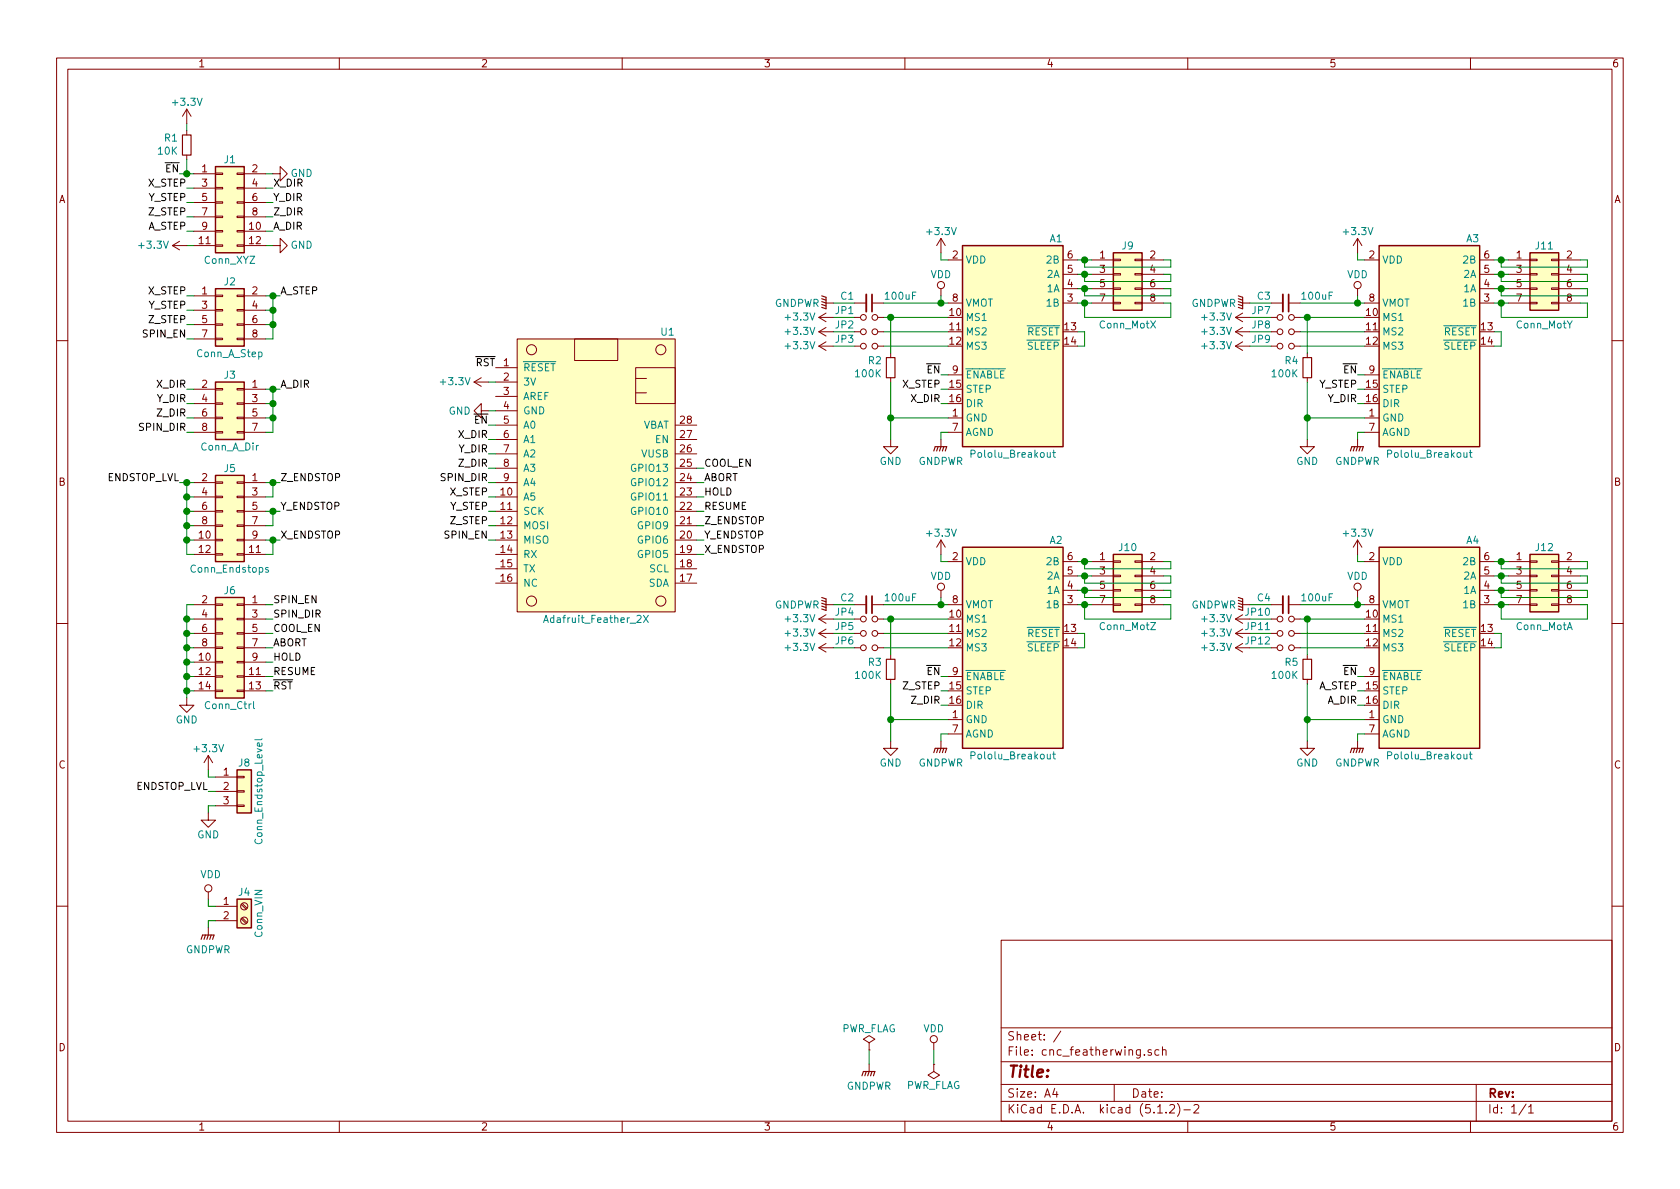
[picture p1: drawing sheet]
EESchema Schematic File Version 4
EELAYER 29 0
EELAYER END
$Descr A4 11693 8268
encoding utf-8
Sheet 1 1
Title ""
Date ""
Rev ""
Comp ""
Comment1 ""
Comment2 ""
Comment3 ""
Comment4 ""
$EndDescr
Wire Wire Line
	9500 2700 9450 2700
Wire Wire Line
	9500 2800 9450 2800
Wire Wire Line
	9500 3000 9450 3000
Wire Wire Line
	9450 3000 9450 3050
Wire Wire Line
	10400 2300 10450 2300
Wire Wire Line
	10450 2300 10450 2400
Wire Wire Line
	10450 2400 10400 2400
Text Label 9450 2700 2    50   ~ 0
Y_STEP
Text Label 9450 2800 2    50   ~ 0
Y_DIR
Wire Wire Line
	9500 2400 9050 2400
Wire Wire Line
	9500 2300 9050 2300
Wire Wire Line
	9500 2200 9100 2200
Wire Wire Line
	8850 2100 8700 2100
Wire Wire Line
	9450 2100 9050 2100
Connection ~ 9450 2100
$Comp
L power:VDD #PWR0105
U 1 1
P 9450 2050
F 0 "#PWR0105" H 9450 1900 50  0001 C CNN
F 1 "VDD" H 9450 2200 50  0000 C CNN
F 2 "" H 9450 2050 50  0001 C CNN
F 3 "" H 9450 2050 50  0001 C CNN
	1    9450 2050
	1    0    0    -1  
$EndComp
Wire Wire Line
	9450 2100 9450 2050
Wire Wire Line
	9500 2100 9450 2100
$Comp
L Device:R_Small R4
U 1 1
P 9100 2550
F 0 "R4" H 9042 2504 50  0000 R CNN
F 1 "100K" H 9042 2595 50  0000 R CNN
F 2 "Resistor_SMD:R_0603_1608Metric" H 9100 2550 50  0001 C CNN
F 3 "~" H 9100 2550 50  0001 C CNN
	1    9100 2550
	1    0    0    1   
$EndComp
$Comp
L power:GND #PWR0101
U 1 1
P 9100 3050
F 0 "#PWR0101" H 9100 2800 50  0001 C CNN
F 1 "GND" H 9100 2900 50  0000 C CNN
F 2 "" H 9100 3050 50  0001 C CNN
F 3 "" H 9100 3050 50  0001 C CNN
	1    9100 3050
	1    0    0    -1  
$EndComp
Wire Wire Line
	9500 1800 9450 1800
Wire Wire Line
	9450 1800 9450 1750
Wire Wire Line
	9450 2600 9500 2600
Wire Wire Line
	8850 2400 8700 2400
Wire Wire Line
	8850 2300 8700 2300
Wire Wire Line
	8700 2200 8850 2200
Connection ~ 9100 2200
Wire Wire Line
	9100 2200 9050 2200
Wire Wire Line
	9100 2200 9100 2450
$Comp
L Device:C_Small C3
U 1 1
P 8950 2100
F 0 "C3" V 8900 2000 50  0000 R CNN
F 1 "100uF" V 8900 2200 50  0000 L CNN
F 2 "Capacitor_SMD:CP_Elec_6.3x7.7" H 8950 2100 50  0001 C CNN
F 3 "~" H 8950 2100 50  0001 C CNN
	1    8950 2100
	0    1    1    0   
$EndComp
$Comp
L Device:Jumper_NO_Small JP7
U 1 1
P 8950 2200
F 0 "JP7" H 8850 2250 50  0000 R CNN
F 1 "Jumper_MS1" H 8950 2294 50  0001 C CNN
F 2 "Connector_PinHeader_2.54mm:PinHeader_1x02_P2.54mm_Vertical" H 8950 2200 50  0001 C CNN
F 3 "~" H 8950 2200 50  0001 C CNN
	1    8950 2200
	1    0    0    -1  
$EndComp
$Comp
L Device:Jumper_NO_Small JP8
U 1 1
P 8950 2300
F 0 "JP8" H 8850 2350 50  0000 R CNN
F 1 "Jumper_MS2" H 8950 2394 50  0001 C CNN
F 2 "Connector_PinHeader_2.54mm:PinHeader_1x02_P2.54mm_Vertical" H 8950 2300 50  0001 C CNN
F 3 "~" H 8950 2300 50  0001 C CNN
	1    8950 2300
	1    0    0    -1  
$EndComp
$Comp
L Device:Jumper_NO_Small JP9
U 1 1
P 8950 2400
F 0 "JP9" H 8850 2450 50  0000 R CNN
F 1 "Jumper_MS3" H 8950 2494 50  0001 C CNN
F 2 "Connector_PinHeader_2.54mm:PinHeader_1x02_P2.54mm_Vertical" H 8950 2400 50  0001 C CNN
F 3 "~" H 8950 2400 50  0001 C CNN
	1    8950 2400
	1    0    0    -1  
$EndComp
Wire Wire Line
	1350 1200 1300 1200
Wire Wire Line
	1350 1300 1300 1300
Wire Wire Line
	1350 1400 1300 1400
Wire Wire Line
	1350 1500 1300 1500
Wire Wire Line
	1350 1600 1300 1600
Wire Wire Line
	1350 1700 1300 1700
Wire Wire Line
	1850 1200 1900 1200
Wire Wire Line
	1850 1300 1900 1300
Wire Wire Line
	1850 1400 1900 1400
Wire Wire Line
	1850 1500 1900 1500
Wire Wire Line
	1850 1600 1900 1600
Wire Wire Line
	1850 1700 1900 1700
Text Label 1900 1300 0    50   ~ 0
X_DIR
Text Label 1900 1400 0    50   ~ 0
Y_DIR
Text Label 1900 1500 0    50   ~ 0
Z_DIR
Text Label 1900 1600 0    50   ~ 0
A_DIR
$Comp
L power:GND #PWR0103
U 1 1
P 1900 1700
F 0 "#PWR0103" H 1900 1450 50  0001 C CNN
F 1 "GND" V 1900 1500 50  0000 C CNN
F 2 "" H 1900 1700 50  0001 C CNN
F 3 "" H 1900 1700 50  0001 C CNN
	1    1900 1700
	0    -1   -1   0   
$EndComp
$Comp
L power:GND #PWR0106
U 1 1
P 1900 1200
F 0 "#PWR0106" H 1900 950 50  0001 C CNN
F 1 "GND" V 1900 1000 50  0000 C CNN
F 2 "" H 1900 1200 50  0001 C CNN
F 3 "" H 1900 1200 50  0001 C CNN
	1    1900 1200
	0    -1   -1   0   
$EndComp
Text Label 9450 2600 2    50   ~ 0
~EN~
$Comp
L Connector_Generic:Conn_02x06_Odd_Even J1
U 1 1
P 1550 1400
F 0 "J1" H 1600 1700 50  0000 C CNN
F 1 "Conn_XYZ" H 1600 1000 50  0000 C CNN
F 2 "Connector_PinHeader_2.54mm:PinHeader_2x06_P2.54mm_Vertical" H 1550 1400 50  0001 C CNN
F 3 "~" H 1550 1400 50  0001 C CNN
	1    1550 1400
	1    0    0    -1  
$EndComp
Wire Wire Line
	1300 850  1300 900 
$Comp
L Device:R_Small R1
U 1 1
P 1300 1000
F 0 "R1" H 1242 954 50  0000 R CNN
F 1 "10K" H 1242 1045 50  0000 R CNN
F 2 "Resistor_SMD:R_0603_1608Metric" H 1300 1000 50  0001 C CNN
F 3 "~" H 1300 1000 50  0001 C CNN
	1    1300 1000
	1    0    0    1   
$EndComp
Wire Wire Line
	1300 1100 1300 1200
Wire Wire Line
	1300 1200 1250 1200
Connection ~ 1300 1200
Text Label 1250 1200 2    50   ~ 0
~EN~
Text Label 1300 1300 2    50   ~ 0
X_STEP
Text Label 1300 1400 2    50   ~ 0
Y_STEP
Text Label 1300 1500 2    50   ~ 0
Z_STEP
Text Label 1300 1600 2    50   ~ 0
A_STEP
$Comp
L Connector_Generic:Conn_02x04_Odd_Even J2
U 1 1
P 1550 2150
F 0 "J2" H 1600 2350 50  0000 C CNN
F 1 "Conn_A_Step" H 1600 1850 50  0000 C CNN
F 2 "Connector_PinHeader_2.54mm:PinHeader_2x04_P2.54mm_Vertical" H 1550 2150 50  0001 C CNN
F 3 "~" H 1550 2150 50  0001 C CNN
	1    1550 2150
	1    0    0    -1  
$EndComp
Wire Wire Line
	1350 2050 1300 2050
Wire Wire Line
	1350 2150 1300 2150
Wire Wire Line
	1350 2250 1300 2250
Wire Wire Line
	1350 2350 1300 2350
Wire Wire Line
	1850 2050 1900 2050
Wire Wire Line
	1850 2150 1900 2150
Wire Wire Line
	1850 2250 1900 2250
Wire Wire Line
	1850 2350 1900 2350
Wire Wire Line
	1900 2350 1900 2250
Wire Wire Line
	1900 2250 1900 2150
Connection ~ 1900 2250
Wire Wire Line
	1900 2150 1900 2050
Connection ~ 1900 2150
Wire Wire Line
	1900 2050 1950 2050
Connection ~ 1900 2050
Text Label 1950 2050 0    50   ~ 0
A_STEP
Text Label 1300 2050 2    50   ~ 0
X_STEP
Text Label 1300 2150 2    50   ~ 0
Y_STEP
Text Label 1300 2250 2    50   ~ 0
Z_STEP
Text Label 1300 2350 2    50   ~ 0
SPIN_EN
$Comp
L Connector_Generic:Conn_02x04_Odd_Even J3
U 1 1
P 1650 2800
F 0 "J3" H 1700 3000 50  0000 C CNN
F 1 "Conn_A_Dir" H 1700 2500 50  0000 C CNN
F 2 "Connector_PinHeader_2.54mm:PinHeader_2x04_P2.54mm_Vertical" H 1650 2800 50  0001 C CNN
F 3 "~" H 1650 2800 50  0001 C CNN
	1    1650 2800
	-1   0    0    -1  
$EndComp
Wire Wire Line
	1350 2700 1300 2700
Wire Wire Line
	1350 2800 1300 2800
Wire Wire Line
	1350 2900 1300 2900
Wire Wire Line
	1350 3000 1300 3000
Wire Wire Line
	1850 2700 1900 2700
Wire Wire Line
	1850 2800 1900 2800
Wire Wire Line
	1850 2900 1900 2900
Wire Wire Line
	1850 3000 1900 3000
Wire Wire Line
	1900 3000 1900 2900
Wire Wire Line
	1900 2900 1900 2800
Connection ~ 1900 2900
Wire Wire Line
	1900 2800 1900 2700
Connection ~ 1900 2800
Wire Wire Line
	1900 2700 1950 2700
Connection ~ 1900 2700
Text Label 1950 2700 0    50   ~ 0
A_DIR
Text Label 1300 2700 2    50   ~ 0
X_DIR
Text Label 1300 2800 2    50   ~ 0
Y_DIR
Text Label 1300 2900 2    50   ~ 0
Z_DIR
Text Label 1300 3000 2    50   ~ 0
SPIN_DIR
$Comp
L Connector:Screw_Terminal_01x02 J4
U 1 1
P 1700 6300
F 0 "J4" H 1700 6400 50  0000 C CNN
F 1 "Conn_VIN" V 1800 6250 50  0000 C CNN
F 2 "TerminalBlock:TerminalBlock_bornier-2_P5.08mm" H 1700 6300 50  0001 C CNN
F 3 "~" H 1700 6300 50  0001 C CNN
	1    1700 6300
	1    0    0    -1  
$EndComp
Wire Wire Line
	1500 6300 1450 6300
Wire Wire Line
	1450 6300 1450 6250
Wire Wire Line
	1500 6400 1450 6400
Wire Wire Line
	1450 6400 1450 6450
$Comp
L power:VDD #PWR0108
U 1 1
P 1450 6250
F 0 "#PWR0108" H 1450 6100 50  0001 C CNN
F 1 "VDD" H 1467 6423 50  0000 C CNN
F 2 "" H 1450 6250 50  0001 C CNN
F 3 "" H 1450 6250 50  0001 C CNN
	1    1450 6250
	1    0    0    -1  
$EndComp
$Comp
L Connector_Generic:Conn_02x06_Odd_Even J5
U 1 1
P 1650 3550
F 0 "J5" H 1700 3850 50  0000 C CNN
F 1 "Conn_Endstops" H 1700 3150 50  0000 C CNN
F 2 "Connector_PinHeader_2.54mm:PinHeader_2x06_P2.54mm_Vertical" H 1650 3550 50  0001 C CNN
F 3 "~" H 1650 3550 50  0001 C CNN
	1    1650 3550
	-1   0    0    -1  
$EndComp
Wire Wire Line
	1250 3350 1300 3350
Wire Wire Line
	1300 3350 1300 3450
Wire Wire Line
	1300 3450 1350 3450
Connection ~ 1300 3350
Wire Wire Line
	1300 3350 1350 3350
Wire Wire Line
	1300 3450 1300 3550
Wire Wire Line
	1300 3550 1350 3550
Connection ~ 1300 3450
Wire Wire Line
	1300 3550 1300 3650
Wire Wire Line
	1300 3650 1350 3650
Connection ~ 1300 3550
Wire Wire Line
	1300 3650 1300 3750
Wire Wire Line
	1300 3750 1350 3750
Connection ~ 1300 3650
Wire Wire Line
	1300 3750 1300 3850
Wire Wire Line
	1300 3850 1350 3850
Connection ~ 1300 3750
Text Label 1250 3350 2    50   ~ 0
ENDSTOP_LVL
Wire Wire Line
	1850 3350 1900 3350
Wire Wire Line
	1850 3450 1900 3450
Wire Wire Line
	1900 3450 1900 3350
Connection ~ 1900 3350
Wire Wire Line
	1900 3350 1950 3350
Wire Wire Line
	1850 3550 1900 3550
Wire Wire Line
	1850 3650 1900 3650
Wire Wire Line
	1900 3650 1900 3550
Connection ~ 1900 3550
Wire Wire Line
	1900 3550 1950 3550
Wire Wire Line
	1850 3750 1900 3750
Wire Wire Line
	1850 3850 1900 3850
Wire Wire Line
	1900 3850 1900 3750
Connection ~ 1900 3750
Wire Wire Line
	1900 3750 1950 3750
Text Label 1950 3350 0    50   ~ 0
Z_ENDSTOP
Text Label 1950 3550 0    50   ~ 0
Y_ENDSTOP
Text Label 1950 3750 0    50   ~ 0
X_ENDSTOP
$Comp
L Connector_Generic:Conn_02x07_Odd_Even J6
U 1 1
P 1650 4500
F 0 "J6" H 1700 4900 50  0000 C CNN
F 1 "Conn_Ctrl" H 1700 4100 50  0000 C CNN
F 2 "Connector_PinHeader_2.54mm:PinHeader_2x07_P2.54mm_Vertical" H 1650 4500 50  0001 C CNN
F 3 "~" H 1650 4500 50  0001 C CNN
	1    1650 4500
	-1   0    0    -1  
$EndComp
Wire Wire Line
	1350 4400 1300 4400
Wire Wire Line
	1300 4400 1300 4500
Wire Wire Line
	1300 4400 1300 4300
Wire Wire Line
	1300 4300 1350 4300
Connection ~ 1300 4400
Wire Wire Line
	1300 4300 1300 4200
Wire Wire Line
	1300 4200 1350 4200
Connection ~ 1300 4300
$Comp
L power:GND #PWR0110
U 1 1
P 1300 4850
F 0 "#PWR0110" H 1300 4600 50  0001 C CNN
F 1 "GND" H 1300 4700 50  0000 C CNN
F 2 "" H 1300 4850 50  0001 C CNN
F 3 "" H 1300 4850 50  0001 C CNN
	1    1300 4850
	1    0    0    -1  
$EndComp
Wire Wire Line
	1850 4200 1900 4200
Wire Wire Line
	1850 4300 1900 4300
Wire Wire Line
	1850 4400 1900 4400
Wire Wire Line
	1850 4500 1900 4500
Wire Wire Line
	1850 4600 1900 4600
Wire Wire Line
	1850 4700 1900 4700
Text Label 1900 4200 0    50   ~ 0
SPIN_EN
Text Label 1900 4300 0    50   ~ 0
SPIN_DIR
Text Label 1900 4400 0    50   ~ 0
COOL_EN
Text Label 1900 4500 0    50   ~ 0
ABORT
Text Label 1900 4600 0    50   ~ 0
HOLD
Text Label 1900 4700 0    50   ~ 0
RESUME
$Comp
L Connector_Generic:Conn_01x03 J8
U 1 1
P 1700 5500
F 0 "J8" H 1700 5700 50  0000 C CNN
F 1 "Conn_Endstop_Level" V 1800 5500 50  0000 C CNN
F 2 "Connector_PinHeader_2.54mm:PinHeader_1x03_P2.54mm_Vertical" H 1700 5500 50  0001 C CNN
F 3 "~" H 1700 5500 50  0001 C CNN
	1    1700 5500
	1    0    0    -1  
$EndComp
Wire Wire Line
	1500 5600 1450 5600
Wire Wire Line
	1450 5600 1450 5650
Wire Wire Line
	1500 5500 1450 5500
Wire Wire Line
	1500 5400 1450 5400
Wire Wire Line
	1450 5400 1450 5350
$Comp
L power:GND #PWR0113
U 1 1
P 1450 5650
F 0 "#PWR0113" H 1450 5400 50  0001 C CNN
F 1 "GND" H 1450 5500 50  0000 C CNN
F 2 "" H 1450 5650 50  0001 C CNN
F 3 "" H 1450 5650 50  0001 C CNN
	1    1450 5650
	1    0    0    -1  
$EndComp
Wire Wire Line
	9500 4800 9450 4800
Wire Wire Line
	9500 4900 9450 4900
Wire Wire Line
	10400 3900 10450 3900
Wire Wire Line
	10400 4000 10450 4000
Wire Wire Line
	10400 4100 10450 4100
Wire Wire Line
	10400 4200 10450 4200
Wire Wire Line
	10400 4400 10450 4400
Wire Wire Line
	10450 4400 10450 4500
Wire Wire Line
	10450 4500 10400 4500
Text Label 9450 4800 2    50   ~ 0
A_STEP
Text Label 9450 4900 2    50   ~ 0
A_DIR
$Comp
L Connector_Generic:Conn_02x04_Odd_Even J12
U 1 1
P 10700 4000
F 0 "J12" H 10750 4200 50  0000 C CNN
F 1 "Conn_MotA" H 10750 3650 50  0000 C CNN
F 2 "Connector_PinHeader_2.54mm:PinHeader_2x04_P2.54mm_Vertical" H 10700 4000 50  0001 C CNN
F 3 "~" H 10700 4000 50  0001 C CNN
	1    10700 4000
	1    0    0    -1  
$EndComp
Wire Wire Line
	9500 4500 9050 4500
Wire Wire Line
	9500 4400 9050 4400
Wire Wire Line
	9500 4300 9100 4300
Wire Wire Line
	8850 4200 8700 4200
Wire Wire Line
	9450 4200 9050 4200
Connection ~ 9450 4200
$Comp
L power:VDD #PWR0116
U 1 1
P 9450 4150
F 0 "#PWR0116" H 9450 4000 50  0001 C CNN
F 1 "VDD" H 9450 4300 50  0000 C CNN
F 2 "" H 9450 4150 50  0001 C CNN
F 3 "" H 9450 4150 50  0001 C CNN
	1    9450 4150
	1    0    0    -1  
$EndComp
Wire Wire Line
	9450 4200 9450 4150
Wire Wire Line
	9500 4200 9450 4200
$Comp
L Device:R_Small R5
U 1 1
P 9100 4650
F 0 "R5" H 9042 4604 50  0000 R CNN
F 1 "100K" H 9042 4695 50  0000 R CNN
F 2 "Resistor_SMD:R_0603_1608Metric" H 9100 4650 50  0001 C CNN
F 3 "~" H 9100 4650 50  0001 C CNN
	1    9100 4650
	1    0    0    1   
$EndComp
$Comp
L power:GND #PWR0117
U 1 1
P 9100 5150
F 0 "#PWR0117" H 9100 4900 50  0001 C CNN
F 1 "GND" H 9100 5000 50  0000 C CNN
F 2 "" H 9100 5150 50  0001 C CNN
F 3 "" H 9100 5150 50  0001 C CNN
	1    9100 5150
	1    0    0    -1  
$EndComp
Wire Wire Line
	9500 3900 9450 3900
Wire Wire Line
	9450 3900 9450 3850
Wire Wire Line
	9450 4700 9500 4700
Wire Wire Line
	8850 4500 8700 4500
Wire Wire Line
	8850 4400 8700 4400
Wire Wire Line
	8700 4300 8850 4300
Connection ~ 9100 4300
Wire Wire Line
	9100 4300 9050 4300
Wire Wire Line
	9100 4300 9100 4550
$Comp
L Device:C_Small C4
U 1 1
P 8950 4200
F 0 "C4" V 8900 4100 50  0000 R CNN
F 1 "100uF" V 8900 4300 50  0000 L CNN
F 2 "Capacitor_SMD:CP_Elec_6.3x7.7" H 8950 4200 50  0001 C CNN
F 3 "~" H 8950 4200 50  0001 C CNN
	1    8950 4200
	0    1    1    0   
$EndComp
$Comp
L Device:Jumper_NO_Small JP10
U 1 1
P 8950 4300
F 0 "JP10" H 8850 4350 50  0000 R CNN
F 1 "Jumper_MS1" H 8950 4394 50  0001 C CNN
F 2 "Connector_PinHeader_2.54mm:PinHeader_1x02_P2.54mm_Vertical" H 8950 4300 50  0001 C CNN
F 3 "~" H 8950 4300 50  0001 C CNN
	1    8950 4300
	1    0    0    -1  
$EndComp
$Comp
L Device:Jumper_NO_Small JP11
U 1 1
P 8950 4400
F 0 "JP11" H 8850 4450 50  0000 R CNN
F 1 "Jumper_MS2" H 8950 4494 50  0001 C CNN
F 2 "Connector_PinHeader_2.54mm:PinHeader_1x02_P2.54mm_Vertical" H 8950 4400 50  0001 C CNN
F 3 "~" H 8950 4400 50  0001 C CNN
	1    8950 4400
	1    0    0    -1  
$EndComp
$Comp
L Device:Jumper_NO_Small JP12
U 1 1
P 8950 4500
F 0 "JP12" H 8850 4550 50  0000 R CNN
F 1 "Jumper_MS3" H 8950 4594 50  0001 C CNN
F 2 "Connector_PinHeader_2.54mm:PinHeader_1x02_P2.54mm_Vertical" H 8950 4500 50  0001 C CNN
F 3 "~" H 8950 4500 50  0001 C CNN
	1    8950 4500
	1    0    0    -1  
$EndComp
Text Label 9450 4700 2    50   ~ 0
~EN~
Wire Wire Line
	6600 2700 6550 2700
Wire Wire Line
	6600 2800 6550 2800
Wire Wire Line
	6600 3000 6550 3000
Wire Wire Line
	6550 3000 6550 3050
Wire Wire Line
	7500 1800 7550 1800
Wire Wire Line
	7500 1900 7550 1900
Wire Wire Line
	7500 2000 7550 2000
Wire Wire Line
	7500 2100 7550 2100
Wire Wire Line
	7500 2300 7550 2300
Wire Wire Line
	7550 2300 7550 2400
Wire Wire Line
	7550 2400 7500 2400
Text Label 6550 2700 2    50   ~ 0
X_STEP
Text Label 6550 2800 2    50   ~ 0
X_DIR
$Comp
L Connector_Generic:Conn_02x04_Odd_Even J9
U 1 1
P 7800 1900
F 0 "J9" H 7850 2100 50  0000 C CNN
F 1 "Conn_MotX" H 7850 1550 50  0000 C CNN
F 2 "Connector_PinHeader_2.54mm:PinHeader_2x04_P2.54mm_Vertical" H 7800 1900 50  0001 C CNN
F 3 "~" H 7800 1900 50  0001 C CNN
	1    7800 1900
	1    0    0    -1  
$EndComp
Wire Wire Line
	6600 2400 6150 2400
Wire Wire Line
	6600 2300 6150 2300
Wire Wire Line
	6600 2200 6200 2200
Wire Wire Line
	5950 2100 5800 2100
Wire Wire Line
	6550 2100 6150 2100
Connection ~ 6550 2100
$Comp
L power:VDD #PWR0120
U 1 1
P 6550 2050
F 0 "#PWR0120" H 6550 1900 50  0001 C CNN
F 1 "VDD" H 6550 2200 50  0000 C CNN
F 2 "" H 6550 2050 50  0001 C CNN
F 3 "" H 6550 2050 50  0001 C CNN
	1    6550 2050
	1    0    0    -1  
$EndComp
Wire Wire Line
	6550 2100 6550 2050
Wire Wire Line
	6600 2100 6550 2100
$Comp
L Device:R_Small R2
U 1 1
P 6200 2550
F 0 "R2" H 6142 2504 50  0000 R CNN
F 1 "100K" H 6142 2595 50  0000 R CNN
F 2 "Resistor_SMD:R_0603_1608Metric" H 6200 2550 50  0001 C CNN
F 3 "~" H 6200 2550 50  0001 C CNN
	1    6200 2550
	1    0    0    1   
$EndComp
$Comp
L power:GND #PWR0121
U 1 1
P 6200 3050
F 0 "#PWR0121" H 6200 2800 50  0001 C CNN
F 1 "GND" H 6200 2900 50  0000 C CNN
F 2 "" H 6200 3050 50  0001 C CNN
F 3 "" H 6200 3050 50  0001 C CNN
	1    6200 3050
	1    0    0    -1  
$EndComp
Wire Wire Line
	6600 1800 6550 1800
Wire Wire Line
	6550 1800 6550 1750
Wire Wire Line
	6550 2600 6600 2600
Wire Wire Line
	5950 2400 5800 2400
Wire Wire Line
	5950 2300 5800 2300
Wire Wire Line
	5800 2200 5950 2200
Connection ~ 6200 2200
Wire Wire Line
	6200 2200 6150 2200
Wire Wire Line
	6200 2200 6200 2450
$Comp
L Device:C_Small C1
U 1 1
P 6050 2100
F 0 "C1" V 6000 2000 50  0000 R CNN
F 1 "100uF" V 6000 2200 50  0000 L CNN
F 2 "Capacitor_SMD:CP_Elec_6.3x7.7" H 6050 2100 50  0001 C CNN
F 3 "~" H 6050 2100 50  0001 C CNN
	1    6050 2100
	0    1    1    0   
$EndComp
$Comp
L Device:Jumper_NO_Small JP1
U 1 1
P 6050 2200
F 0 "JP1" H 5950 2250 50  0000 R CNN
F 1 "Jumper_MS1" H 6050 2294 50  0001 C CNN
F 2 "Connector_PinHeader_2.54mm:PinHeader_1x02_P2.54mm_Vertical" H 6050 2200 50  0001 C CNN
F 3 "~" H 6050 2200 50  0001 C CNN
	1    6050 2200
	1    0    0    -1  
$EndComp
$Comp
L Device:Jumper_NO_Small JP2
U 1 1
P 6050 2300
F 0 "JP2" H 5950 2350 50  0000 R CNN
F 1 "Jumper_MS2" H 6050 2394 50  0001 C CNN
F 2 "Connector_PinHeader_2.54mm:PinHeader_1x02_P2.54mm_Vertical" H 6050 2300 50  0001 C CNN
F 3 "~" H 6050 2300 50  0001 C CNN
	1    6050 2300
	1    0    0    -1  
$EndComp
$Comp
L Device:Jumper_NO_Small JP3
U 1 1
P 6050 2400
F 0 "JP3" H 5950 2450 50  0000 R CNN
F 1 "Jumper_MS3" H 6050 2494 50  0001 C CNN
F 2 "Connector_PinHeader_2.54mm:PinHeader_1x02_P2.54mm_Vertical" H 6050 2400 50  0001 C CNN
F 3 "~" H 6050 2400 50  0001 C CNN
	1    6050 2400
	1    0    0    -1  
$EndComp
Text Label 6550 2600 2    50   ~ 0
~EN~
Wire Wire Line
	6600 4800 6550 4800
Wire Wire Line
	6600 4900 6550 4900
Wire Wire Line
	6600 5100 6550 5100
Wire Wire Line
	6550 5100 6550 5150
Wire Wire Line
	7500 3900 7550 3900
Wire Wire Line
	7500 4000 7550 4000
Wire Wire Line
	7500 4100 7550 4100
Wire Wire Line
	7500 4200 7550 4200
Wire Wire Line
	7500 4400 7550 4400
Wire Wire Line
	7550 4400 7550 4500
Wire Wire Line
	7550 4500 7500 4500
Text Label 6550 4800 2    50   ~ 0
Z_STEP
Text Label 6550 4900 2    50   ~ 0
Z_DIR
$Comp
L Connector_Generic:Conn_02x04_Odd_Even J10
U 1 1
P 7800 4000
F 0 "J10" H 7850 4200 50  0000 C CNN
F 1 "Conn_MotZ" H 7850 3650 50  0000 C CNN
F 2 "Connector_PinHeader_2.54mm:PinHeader_2x04_P2.54mm_Vertical" H 7800 4000 50  0001 C CNN
F 3 "~" H 7800 4000 50  0001 C CNN
	1    7800 4000
	1    0    0    -1  
$EndComp
Wire Wire Line
	6600 4500 6150 4500
Wire Wire Line
	6600 4400 6150 4400
Wire Wire Line
	6600 4300 6200 4300
Wire Wire Line
	5950 4200 5800 4200
Wire Wire Line
	6550 4200 6150 4200
Connection ~ 6550 4200
$Comp
L power:VDD #PWR0124
U 1 1
P 6550 4150
F 0 "#PWR0124" H 6550 4000 50  0001 C CNN
F 1 "VDD" H 6550 4300 50  0000 C CNN
F 2 "" H 6550 4150 50  0001 C CNN
F 3 "" H 6550 4150 50  0001 C CNN
	1    6550 4150
	1    0    0    -1  
$EndComp
Wire Wire Line
	6550 4200 6550 4150
Wire Wire Line
	6600 4200 6550 4200
$Comp
L Device:R_Small R3
U 1 1
P 6200 4650
F 0 "R3" H 6142 4604 50  0000 R CNN
F 1 "100K" H 6142 4695 50  0000 R CNN
F 2 "Resistor_SMD:R_0603_1608Metric" H 6200 4650 50  0001 C CNN
F 3 "~" H 6200 4650 50  0001 C CNN
	1    6200 4650
	1    0    0    1   
$EndComp
$Comp
L power:GND #PWR0125
U 1 1
P 6200 5150
F 0 "#PWR0125" H 6200 4900 50  0001 C CNN
F 1 "GND" H 6200 5000 50  0000 C CNN
F 2 "" H 6200 5150 50  0001 C CNN
F 3 "" H 6200 5150 50  0001 C CNN
	1    6200 5150
	1    0    0    -1  
$EndComp
Wire Wire Line
	6600 3900 6550 3900
Wire Wire Line
	6550 3900 6550 3850
Wire Wire Line
	6550 4700 6600 4700
Wire Wire Line
	5950 4500 5800 4500
Wire Wire Line
	5950 4400 5800 4400
Wire Wire Line
	5800 4300 5950 4300
Connection ~ 6200 4300
Wire Wire Line
	6200 4300 6150 4300
Wire Wire Line
	6200 4300 6200 4550
$Comp
L Device:C_Small C2
U 1 1
P 6050 4200
F 0 "C2" V 6000 4100 50  0000 R CNN
F 1 "100uF" V 6000 4300 50  0000 L CNN
F 2 "Capacitor_SMD:CP_Elec_6.3x7.7" H 6050 4200 50  0001 C CNN
F 3 "~" H 6050 4200 50  0001 C CNN
	1    6050 4200
	0    1    1    0   
$EndComp
$Comp
L Device:Jumper_NO_Small JP4
U 1 1
P 6050 4300
F 0 "JP4" H 5950 4350 50  0000 R CNN
F 1 "Jumper_MS1" H 6050 4394 50  0001 C CNN
F 2 "Connector_PinHeader_2.54mm:PinHeader_1x02_P2.54mm_Vertical" H 6050 4300 50  0001 C CNN
F 3 "~" H 6050 4300 50  0001 C CNN
	1    6050 4300
	1    0    0    -1  
$EndComp
$Comp
L Device:Jumper_NO_Small JP5
U 1 1
P 6050 4400
F 0 "JP5" H 5950 4450 50  0000 R CNN
F 1 "Jumper_MS2" H 6050 4494 50  0001 C CNN
F 2 "Connector_PinHeader_2.54mm:PinHeader_1x02_P2.54mm_Vertical" H 6050 4400 50  0001 C CNN
F 3 "~" H 6050 4400 50  0001 C CNN
	1    6050 4400
	1    0    0    -1  
$EndComp
$Comp
L Device:Jumper_NO_Small JP6
U 1 1
P 6050 4500
F 0 "JP6" H 5950 4550 50  0000 R CNN
F 1 "Jumper_MS3" H 6050 4594 50  0001 C CNN
F 2 "Connector_PinHeader_2.54mm:PinHeader_1x02_P2.54mm_Vertical" H 6050 4500 50  0001 C CNN
F 3 "~" H 6050 4500 50  0001 C CNN
	1    6050 4500
	1    0    0    -1  
$EndComp
Text Label 6550 4700 2    50   ~ 0
~EN~
$Comp
L MCU_Module_Extra:Adafruit_Feather_2X U1
U 1 1
P 4150 3250
F 0 "U1" H 4700 4200 50  0000 R CNN
F 1 "Adafruit_Feather_2X" H 4150 2200 50  0000 C CNN
F 2 "Module_Extra:FeatherWing" H 3975 1625 50  0001 C CNN
F 3 "" H 3975 1625 50  0001 C CNN
	1    4150 3250
	1    0    0    -1  
$EndComp
$Comp
L Driver_Motor_Extra:Pololu_Breakout A1
U 1 1
P 7050 2300
F 0 "A1" H 7400 2950 50  0000 R CNN
F 1 "Pololu_Breakout" H 7050 1450 50  0000 C CNN
F 2 "Module:Pololu_Breakout-16_15.2x20.3mm" H 7050 1350 50  0001 C CNN
F 3 "https://www.pololu.com/product/2980/pictures" H 7100 2000 50  0001 C CNN
	1    7050 2300
	1    0    0    -1  
$EndComp
$Comp
L Driver_Motor_Extra:Pololu_Breakout A2
U 1 1
P 7050 4400
F 0 "A2" H 7400 5050 50  0000 R CNN
F 1 "Pololu_Breakout" H 7050 3550 50  0000 C CNN
F 2 "Module:Pololu_Breakout-16_15.2x20.3mm" H 7050 3450 50  0001 C CNN
F 3 "https://www.pololu.com/product/2980/pictures" H 7100 4100 50  0001 C CNN
	1    7050 4400
	1    0    0    -1  
$EndComp
$Comp
L Driver_Motor_Extra:Pololu_Breakout A3
U 1 1
P 9950 2300
F 0 "A3" H 10300 2950 50  0000 R CNN
F 1 "Pololu_Breakout" H 9950 1450 50  0000 C CNN
F 2 "Module:Pololu_Breakout-16_15.2x20.3mm" H 9950 1350 50  0001 C CNN
F 3 "https://www.pololu.com/product/2980/pictures" H 10000 2000 50  0001 C CNN
	1    9950 2300
	1    0    0    -1  
$EndComp
$Comp
L Driver_Motor_Extra:Pololu_Breakout A4
U 1 1
P 9950 4400
F 0 "A4" H 10300 5050 50  0000 R CNN
F 1 "Pololu_Breakout" H 9950 3550 50  0000 C CNN
F 2 "Module:Pololu_Breakout-16_15.2x20.3mm" H 9950 3450 50  0001 C CNN
F 3 "https://www.pololu.com/product/2980/pictures" H 10000 4100 50  0001 C CNN
	1    9950 4400
	1    0    0    -1  
$EndComp
Wire Wire Line
	3450 2650 3400 2650
Wire Wire Line
	3450 2850 3400 2850
Wire Wire Line
	3450 2950 3400 2950
Wire Wire Line
	3450 3050 3400 3050
Wire Wire Line
	3450 3150 3400 3150
Wire Wire Line
	3450 3250 3400 3250
Wire Wire Line
	3450 3350 3400 3350
Wire Wire Line
	3450 3450 3400 3450
Wire Wire Line
	3450 3550 3400 3550
Wire Wire Line
	3450 3650 3400 3650
Wire Wire Line
	3450 3750 3400 3750
Wire Wire Line
	4850 3250 4900 3250
Wire Wire Line
	4850 3350 4900 3350
Wire Wire Line
	4850 3450 4900 3450
Wire Wire Line
	4850 3550 4900 3550
Wire Wire Line
	4850 3650 4900 3650
Wire Wire Line
	4850 3750 4900 3750
Wire Wire Line
	4850 3850 4900 3850
$Comp
L power:+3.3V #PWR0126
U 1 1
P 1300 850
F 0 "#PWR0126" H 1300 700 50  0001 C CNN
F 1 "+3.3V" H 1300 1000 50  0000 C CNN
F 2 "" H 1300 850 50  0001 C CNN
F 3 "" H 1300 850 50  0001 C CNN
	1    1300 850 
	1    0    0    -1  
$EndComp
$Comp
L power:+3.3V #PWR0127
U 1 1
P 6550 1750
F 0 "#PWR0127" H 6550 1600 50  0001 C CNN
F 1 "+3.3V" H 6550 1900 50  0000 C CNN
F 2 "" H 6550 1750 50  0001 C CNN
F 3 "" H 6550 1750 50  0001 C CNN
	1    6550 1750
	1    0    0    -1  
$EndComp
$Comp
L power:+3.3V #PWR0128
U 1 1
P 6550 3850
F 0 "#PWR0128" H 6550 3700 50  0001 C CNN
F 1 "+3.3V" H 6550 4000 50  0000 C CNN
F 2 "" H 6550 3850 50  0001 C CNN
F 3 "" H 6550 3850 50  0001 C CNN
	1    6550 3850
	1    0    0    -1  
$EndComp
$Comp
L power:+3.3V #PWR0129
U 1 1
P 9450 3850
F 0 "#PWR0129" H 9450 3700 50  0001 C CNN
F 1 "+3.3V" H 9450 4000 50  0000 C CNN
F 2 "" H 9450 3850 50  0001 C CNN
F 3 "" H 9450 3850 50  0001 C CNN
	1    9450 3850
	1    0    0    -1  
$EndComp
$Comp
L power:+3.3V #PWR0130
U 1 1
P 9450 1750
F 0 "#PWR0130" H 9450 1600 50  0001 C CNN
F 1 "+3.3V" H 9450 1900 50  0000 C CNN
F 2 "" H 9450 1750 50  0001 C CNN
F 3 "" H 9450 1750 50  0001 C CNN
	1    9450 1750
	1    0    0    -1  
$EndComp
$Comp
L power:+3.3V #PWR0131
U 1 1
P 5800 2200
F 0 "#PWR0131" H 5800 2050 50  0001 C CNN
F 1 "+3.3V" V 5800 2550 50  0000 R CNN
F 2 "" H 5800 2200 50  0001 C CNN
F 3 "" H 5800 2200 50  0001 C CNN
	1    5800 2200
	0    -1   -1   0   
$EndComp
$Comp
L power:+3.3V #PWR0132
U 1 1
P 5800 2300
F 0 "#PWR0132" H 5800 2150 50  0001 C CNN
F 1 "+3.3V" V 5800 2650 50  0000 R CNN
F 2 "" H 5800 2300 50  0001 C CNN
F 3 "" H 5800 2300 50  0001 C CNN
	1    5800 2300
	0    -1   -1   0   
$EndComp
$Comp
L power:+3.3V #PWR0133
U 1 1
P 5800 2400
F 0 "#PWR0133" H 5800 2250 50  0001 C CNN
F 1 "+3.3V" V 5800 2750 50  0000 R CNN
F 2 "" H 5800 2400 50  0001 C CNN
F 3 "" H 5800 2400 50  0001 C CNN
	1    5800 2400
	0    -1   -1   0   
$EndComp
$Comp
L power:+3.3V #PWR0134
U 1 1
P 5800 4300
F 0 "#PWR0134" H 5800 4150 50  0001 C CNN
F 1 "+3.3V" V 5800 4650 50  0000 R CNN
F 2 "" H 5800 4300 50  0001 C CNN
F 3 "" H 5800 4300 50  0001 C CNN
	1    5800 4300
	0    -1   -1   0   
$EndComp
$Comp
L power:+3.3V #PWR0135
U 1 1
P 5800 4400
F 0 "#PWR0135" H 5800 4250 50  0001 C CNN
F 1 "+3.3V" V 5800 4750 50  0000 R CNN
F 2 "" H 5800 4400 50  0001 C CNN
F 3 "" H 5800 4400 50  0001 C CNN
	1    5800 4400
	0    -1   -1   0   
$EndComp
$Comp
L power:+3.3V #PWR0136
U 1 1
P 5800 4500
F 0 "#PWR0136" H 5800 4350 50  0001 C CNN
F 1 "+3.3V" V 5800 4850 50  0000 R CNN
F 2 "" H 5800 4500 50  0001 C CNN
F 3 "" H 5800 4500 50  0001 C CNN
	1    5800 4500
	0    -1   -1   0   
$EndComp
$Comp
L power:+3.3V #PWR0137
U 1 1
P 8700 4300
F 0 "#PWR0137" H 8700 4150 50  0001 C CNN
F 1 "+3.3V" V 8700 4650 50  0000 R CNN
F 2 "" H 8700 4300 50  0001 C CNN
F 3 "" H 8700 4300 50  0001 C CNN
	1    8700 4300
	0    -1   -1   0   
$EndComp
$Comp
L power:+3.3V #PWR0138
U 1 1
P 8700 4400
F 0 "#PWR0138" H 8700 4250 50  0001 C CNN
F 1 "+3.3V" V 8700 4750 50  0000 R CNN
F 2 "" H 8700 4400 50  0001 C CNN
F 3 "" H 8700 4400 50  0001 C CNN
	1    8700 4400
	0    -1   -1   0   
$EndComp
$Comp
L power:+3.3V #PWR0139
U 1 1
P 8700 4500
F 0 "#PWR0139" H 8700 4350 50  0001 C CNN
F 1 "+3.3V" V 8700 4850 50  0000 R CNN
F 2 "" H 8700 4500 50  0001 C CNN
F 3 "" H 8700 4500 50  0001 C CNN
	1    8700 4500
	0    -1   -1   0   
$EndComp
$Comp
L power:+3.3V #PWR0140
U 1 1
P 8700 2200
F 0 "#PWR0140" H 8700 2050 50  0001 C CNN
F 1 "+3.3V" V 8700 2550 50  0000 R CNN
F 2 "" H 8700 2200 50  0001 C CNN
F 3 "" H 8700 2200 50  0001 C CNN
	1    8700 2200
	0    -1   -1   0   
$EndComp
$Comp
L power:+3.3V #PWR0141
U 1 1
P 8700 2300
F 0 "#PWR0141" H 8700 2150 50  0001 C CNN
F 1 "+3.3V" V 8700 2650 50  0000 R CNN
F 2 "" H 8700 2300 50  0001 C CNN
F 3 "" H 8700 2300 50  0001 C CNN
	1    8700 2300
	0    -1   -1   0   
$EndComp
$Comp
L power:+3.3V #PWR0142
U 1 1
P 8700 2400
F 0 "#PWR0142" H 8700 2250 50  0001 C CNN
F 1 "+3.3V" V 8700 2750 50  0000 R CNN
F 2 "" H 8700 2400 50  0001 C CNN
F 3 "" H 8700 2400 50  0001 C CNN
	1    8700 2400
	0    -1   -1   0   
$EndComp
$Comp
L power:+3.3V #PWR0143
U 1 1
P 3400 2650
F 0 "#PWR0143" H 3400 2500 50  0001 C CNN
F 1 "+3.3V" V 3400 3000 50  0000 R CNN
F 2 "" H 3400 2650 50  0001 C CNN
F 3 "" H 3400 2650 50  0001 C CNN
	1    3400 2650
	0    -1   -1   0   
$EndComp
$Comp
L power:GND #PWR0144
U 1 1
P 3400 2850
F 0 "#PWR0144" H 3400 2600 50  0001 C CNN
F 1 "GND" V 3400 2650 50  0000 C CNN
F 2 "" H 3400 2850 50  0001 C CNN
F 3 "" H 3400 2850 50  0001 C CNN
	1    3400 2850
	0    1    1    0   
$EndComp
Text Label 4900 3350 0    50   ~ 0
ABORT
Text Label 4900 3450 0    50   ~ 0
HOLD
Text Label 4900 3550 0    50   ~ 0
RESUME
Text Label 4900 3250 0    50   ~ 0
COOL_EN
Text Label 3400 3350 2    50   ~ 0
SPIN_DIR
Text Label 4900 3650 0    50   ~ 0
Z_ENDSTOP
Text Label 3400 3750 2    50   ~ 0
SPIN_EN
Text Label 4900 3750 0    50   ~ 0
Y_ENDSTOP
Text Label 4900 3850 0    50   ~ 0
X_ENDSTOP
Text Label 3400 2950 2    50   ~ 0
~EN~
Text Label 3400 3250 2    50   ~ 0
Z_DIR
Text Label 3400 3150 2    50   ~ 0
Y_DIR
Text Label 3400 3050 2    50   ~ 0
X_DIR
Text Label 3400 3650 2    50   ~ 0
Z_STEP
Text Label 3400 3550 2    50   ~ 0
Y_STEP
Text Label 3400 3450 2    50   ~ 0
X_STEP
$Comp
L power:VDD #PWR0145
U 1 1
P 6500 7300
F 0 "#PWR0145" H 6500 7150 50  0001 C CNN
F 1 "VDD" H 6500 7450 50  0000 C CNN
F 2 "" H 6500 7300 50  0001 C CNN
F 3 "" H 6500 7300 50  0001 C CNN
	1    6500 7300
	1    0    0    -1  
$EndComp
Wire Wire Line
	6500 7300 6500 7400
$Comp
L power:PWR_FLAG #FLG0101
U 1 1
P 6500 7400
F 0 "#FLG0101" H 6500 7475 50  0001 C CNN
F 1 "PWR_FLAG" H 6500 7550 50  0000 C CNN
F 2 "" H 6500 7400 50  0001 C CNN
F 3 "~" H 6500 7400 50  0001 C CNN
	1    6500 7400
	-1   0    0    1   
$EndComp
Text Label 3450 2550 2    50   ~ 0
~RST~
Wire Wire Line
	1850 4800 1900 4800
Text Label 1900 4800 0    50   ~ 0
~RST~
Text Label 1450 5500 2    50   ~ 0
ENDSTOP_LVL
$Comp
L power:+3.3V #PWR0107
U 1 1
P 1300 1700
F 0 "#PWR0107" H 1300 1550 50  0001 C CNN
F 1 "+3.3V" V 1300 2050 50  0000 R CNN
F 2 "" H 1300 1700 50  0001 C CNN
F 3 "" H 1300 1700 50  0001 C CNN
	1    1300 1700
	0    -1   -1   0   
$EndComp
Wire Wire Line
	1350 4500 1300 4500
Connection ~ 1300 4500
Wire Wire Line
	1300 4500 1300 4600
Wire Wire Line
	1350 4600 1300 4600
Wire Wire Line
	1350 4700 1300 4700
Wire Wire Line
	1350 4800 1300 4800
Connection ~ 1300 4600
Wire Wire Line
	1300 4600 1300 4700
Connection ~ 1300 4700
Wire Wire Line
	1300 4700 1300 4800
Connection ~ 1300 4800
Wire Wire Line
	1300 4800 1300 4850
$Comp
L power:+3.3V #PWR0111
U 1 1
P 1450 5350
F 0 "#PWR0111" H 1450 5200 50  0001 C CNN
F 1 "+3.3V" H 1450 5500 50  0000 C CNN
F 2 "" H 1450 5350 50  0001 C CNN
F 3 "" H 1450 5350 50  0001 C CNN
	1    1450 5350
	1    0    0    -1  
$EndComp
$Comp
L Connector_Generic:Conn_02x04_Odd_Even J11
U 1 1
P 10700 1900
F 0 "J11" H 10750 2100 50  0000 C CNN
F 1 "Conn_MotY" H 10750 1550 50  0000 C CNN
F 2 "Connector_PinHeader_2.54mm:PinHeader_2x04_P2.54mm_Vertical" H 10700 1900 50  0001 C CNN
F 3 "~" H 10700 1900 50  0001 C CNN
	1    10700 1900
	1    0    0    -1  
$EndComp
Wire Wire Line
	10400 2100 10450 2100
Wire Wire Line
	10400 2000 10450 2000
Wire Wire Line
	10400 1900 10450 1900
Wire Wire Line
	10400 1800 10450 1800
Wire Wire Line
	11000 1800 11050 1800
Wire Wire Line
	11050 1800 11050 1850
Wire Wire Line
	11050 1850 10450 1850
Wire Wire Line
	10450 1850 10450 1800
Connection ~ 10450 1800
Wire Wire Line
	10450 1800 10500 1800
Wire Wire Line
	11000 1900 11050 1900
Wire Wire Line
	11050 1900 11050 1950
Wire Wire Line
	11050 1950 10450 1950
Wire Wire Line
	10450 1950 10450 1900
Connection ~ 10450 1900
Wire Wire Line
	10450 1900 10500 1900
Wire Wire Line
	11000 2000 11050 2000
Wire Wire Line
	11050 2000 11050 2050
Wire Wire Line
	11050 2050 10450 2050
Wire Wire Line
	10450 2050 10450 2000
Connection ~ 10450 2000
Wire Wire Line
	10450 2000 10500 2000
Wire Wire Line
	11000 2100 11050 2100
Wire Wire Line
	11050 2100 11050 2200
Wire Wire Line
	11050 2200 10450 2200
Wire Wire Line
	10450 2200 10450 2100
Connection ~ 10450 2100
Wire Wire Line
	10450 2100 10500 2100
Wire Wire Line
	11000 3900 11050 3900
Wire Wire Line
	11050 3900 11050 3950
Wire Wire Line
	11050 3950 10450 3950
Wire Wire Line
	10450 3950 10450 3900
Connection ~ 10450 3900
Wire Wire Line
	10450 3900 10500 3900
Wire Wire Line
	11000 4000 11050 4000
Wire Wire Line
	11050 4000 11050 4050
Wire Wire Line
	11050 4050 10450 4050
Wire Wire Line
	10450 4050 10450 4000
Connection ~ 10450 4000
Wire Wire Line
	10450 4000 10500 4000
Wire Wire Line
	11000 4100 11050 4100
Wire Wire Line
	11050 4100 11050 4150
Wire Wire Line
	11050 4150 10450 4150
Wire Wire Line
	10450 4150 10450 4100
Connection ~ 10450 4100
Wire Wire Line
	10450 4100 10500 4100
Wire Wire Line
	11000 4200 11050 4200
Wire Wire Line
	11050 4200 11050 4300
Wire Wire Line
	11050 4300 10450 4300
Wire Wire Line
	10450 4300 10450 4200
Connection ~ 10450 4200
Wire Wire Line
	10450 4200 10500 4200
Wire Wire Line
	8100 3900 8150 3900
Wire Wire Line
	8150 3900 8150 3950
Wire Wire Line
	8150 3950 7550 3950
Wire Wire Line
	7550 3950 7550 3900
Connection ~ 7550 3900
Wire Wire Line
	7550 3900 7600 3900
Wire Wire Line
	8100 4000 8150 4000
Wire Wire Line
	8150 4000 8150 4050
Wire Wire Line
	8150 4050 7550 4050
Wire Wire Line
	7550 4050 7550 4000
Connection ~ 7550 4000
Wire Wire Line
	7550 4000 7600 4000
Wire Wire Line
	8100 4100 8150 4100
Wire Wire Line
	8150 4100 8150 4150
Wire Wire Line
	8150 4150 7550 4150
Wire Wire Line
	7550 4150 7550 4100
Connection ~ 7550 4100
Wire Wire Line
	7550 4100 7600 4100
Wire Wire Line
	8100 4200 8150 4200
Wire Wire Line
	8150 4200 8150 4300
Wire Wire Line
	8150 4300 7550 4300
Wire Wire Line
	7550 4300 7550 4200
Connection ~ 7550 4200
Wire Wire Line
	7550 4200 7600 4200
Wire Wire Line
	8100 2100 8150 2100
Wire Wire Line
	8150 2100 8150 2200
Wire Wire Line
	8150 2200 7550 2200
Wire Wire Line
	7550 2200 7550 2100
Connection ~ 7550 2100
Wire Wire Line
	7550 2100 7600 2100
Wire Wire Line
	8100 2000 8150 2000
Wire Wire Line
	8150 2000 8150 2050
Wire Wire Line
	8100 1900 8150 1900
Wire Wire Line
	8150 1900 8150 1950
Wire Wire Line
	8100 1800 8150 1800
Wire Wire Line
	8150 1800 8150 1850
Wire Wire Line
	8150 1850 7550 1850
Wire Wire Line
	7550 1850 7550 1800
Connection ~ 7550 1800
Wire Wire Line
	7550 1800 7600 1800
Wire Wire Line
	8150 1950 7550 1950
Wire Wire Line
	7550 1950 7550 1900
Connection ~ 7550 1900
Wire Wire Line
	7550 1900 7600 1900
Wire Wire Line
	8150 2050 7550 2050
Wire Wire Line
	7550 2050 7550 2000
Connection ~ 7550 2000
Wire Wire Line
	7550 2000 7600 2000
$Comp
L power:GNDPWR #PWR0102
U 1 1
P 9450 5150
F 0 "#PWR0102" H 9450 4950 50  0001 C CNN
F 1 "GNDPWR" H 9450 5000 50  0000 C CNN
F 2 "" H 9450 5100 50  0001 C CNN
F 3 "" H 9450 5100 50  0001 C CNN
	1    9450 5150
	1    0    0    -1  
$EndComp
Wire Wire Line
	9500 5100 9450 5100
Wire Wire Line
	9450 5100 9450 5150
Wire Wire Line
	9100 4750 9100 5000
Wire Wire Line
	9500 5000 9100 5000
Connection ~ 9100 5000
Wire Wire Line
	9100 5000 9100 5150
$Comp
L power:GNDPWR #PWR0109
U 1 1
P 9450 3050
F 0 "#PWR0109" H 9450 2850 50  0001 C CNN
F 1 "GNDPWR" H 9450 2900 50  0000 C CNN
F 2 "" H 9450 3000 50  0001 C CNN
F 3 "" H 9450 3000 50  0001 C CNN
	1    9450 3050
	1    0    0    -1  
$EndComp
$Comp
L power:GNDPWR #PWR0112
U 1 1
P 6550 3050
F 0 "#PWR0112" H 6550 2850 50  0001 C CNN
F 1 "GNDPWR" H 6550 2900 50  0000 C CNN
F 2 "" H 6550 3000 50  0001 C CNN
F 3 "" H 6550 3000 50  0001 C CNN
	1    6550 3050
	1    0    0    -1  
$EndComp
$Comp
L power:GNDPWR #PWR0114
U 1 1
P 6550 5150
F 0 "#PWR0114" H 6550 4950 50  0001 C CNN
F 1 "GNDPWR" H 6550 5000 50  0000 C CNN
F 2 "" H 6550 5100 50  0001 C CNN
F 3 "" H 6550 5100 50  0001 C CNN
	1    6550 5150
	1    0    0    -1  
$EndComp
Wire Wire Line
	9500 2900 9100 2900
Wire Wire Line
	9100 2650 9100 2900
Wire Wire Line
	6600 2900 6200 2900
Wire Wire Line
	6200 2650 6200 2900
Wire Wire Line
	6200 3050 6200 2900
Connection ~ 6200 2900
Wire Wire Line
	6600 5000 6200 5000
Wire Wire Line
	6200 4750 6200 5000
Wire Wire Line
	6200 5000 6200 5150
Connection ~ 6200 5000
Wire Wire Line
	9100 2900 9100 3050
Connection ~ 9100 2900
$Comp
L power:GNDPWR #PWR0118
U 1 1
P 1450 6450
F 0 "#PWR0118" H 1450 6250 50  0001 C CNN
F 1 "GNDPWR" H 1450 6300 50  0000 C CNN
F 2 "" H 1450 6400 50  0001 C CNN
F 3 "" H 1450 6400 50  0001 C CNN
	1    1450 6450
	1    0    0    -1  
$EndComp
$Comp
L power:GNDPWR #PWR0104
U 1 1
P 5800 2100
F 0 "#PWR0104" H 5800 1900 50  0001 C CNN
F 1 "GNDPWR" V 5800 1850 50  0000 C CNN
F 2 "" H 5800 2050 50  0001 C CNN
F 3 "" H 5800 2050 50  0001 C CNN
	1    5800 2100
	0    1    1    0   
$EndComp
$Comp
L power:GNDPWR #PWR0115
U 1 1
P 8700 2100
F 0 "#PWR0115" H 8700 1900 50  0001 C CNN
F 1 "GNDPWR" V 8700 1850 50  0000 C CNN
F 2 "" H 8700 2050 50  0001 C CNN
F 3 "" H 8700 2050 50  0001 C CNN
	1    8700 2100
	0    1    1    0   
$EndComp
$Comp
L power:GNDPWR #PWR0119
U 1 1
P 8700 4200
F 0 "#PWR0119" H 8700 4000 50  0001 C CNN
F 1 "GNDPWR" V 8700 3950 50  0000 C CNN
F 2 "" H 8700 4150 50  0001 C CNN
F 3 "" H 8700 4150 50  0001 C CNN
	1    8700 4200
	0    1    1    0   
$EndComp
$Comp
L power:GNDPWR #PWR0122
U 1 1
P 5800 4200
F 0 "#PWR0122" H 5800 4000 50  0001 C CNN
F 1 "GNDPWR" V 5800 3950 50  0000 C CNN
F 2 "" H 5800 4150 50  0001 C CNN
F 3 "" H 5800 4150 50  0001 C CNN
	1    5800 4200
	0    1    1    0   
$EndComp
$Comp
L power:GNDPWR #PWR0123
U 1 1
P 6050 7400
F 0 "#PWR0123" H 6050 7200 50  0001 C CNN
F 1 "GNDPWR" H 6050 7250 50  0000 C CNN
F 2 "" H 6050 7350 50  0001 C CNN
F 3 "" H 6050 7350 50  0001 C CNN
	1    6050 7400
	1    0    0    -1  
$EndComp
Wire Wire Line
	6050 7400 6050 7300
$Comp
L power:PWR_FLAG #FLG0102
U 1 1
P 6050 7300
F 0 "#FLG0102" H 6050 7375 50  0001 C CNN
F 1 "PWR_FLAG" H 6050 7450 50  0000 C CNN
F 2 "" H 6050 7300 50  0001 C CNN
F 3 "~" H 6050 7300 50  0001 C CNN
	1    6050 7300
	1    0    0    -1  
$EndComp
$EndSCHEMATC
